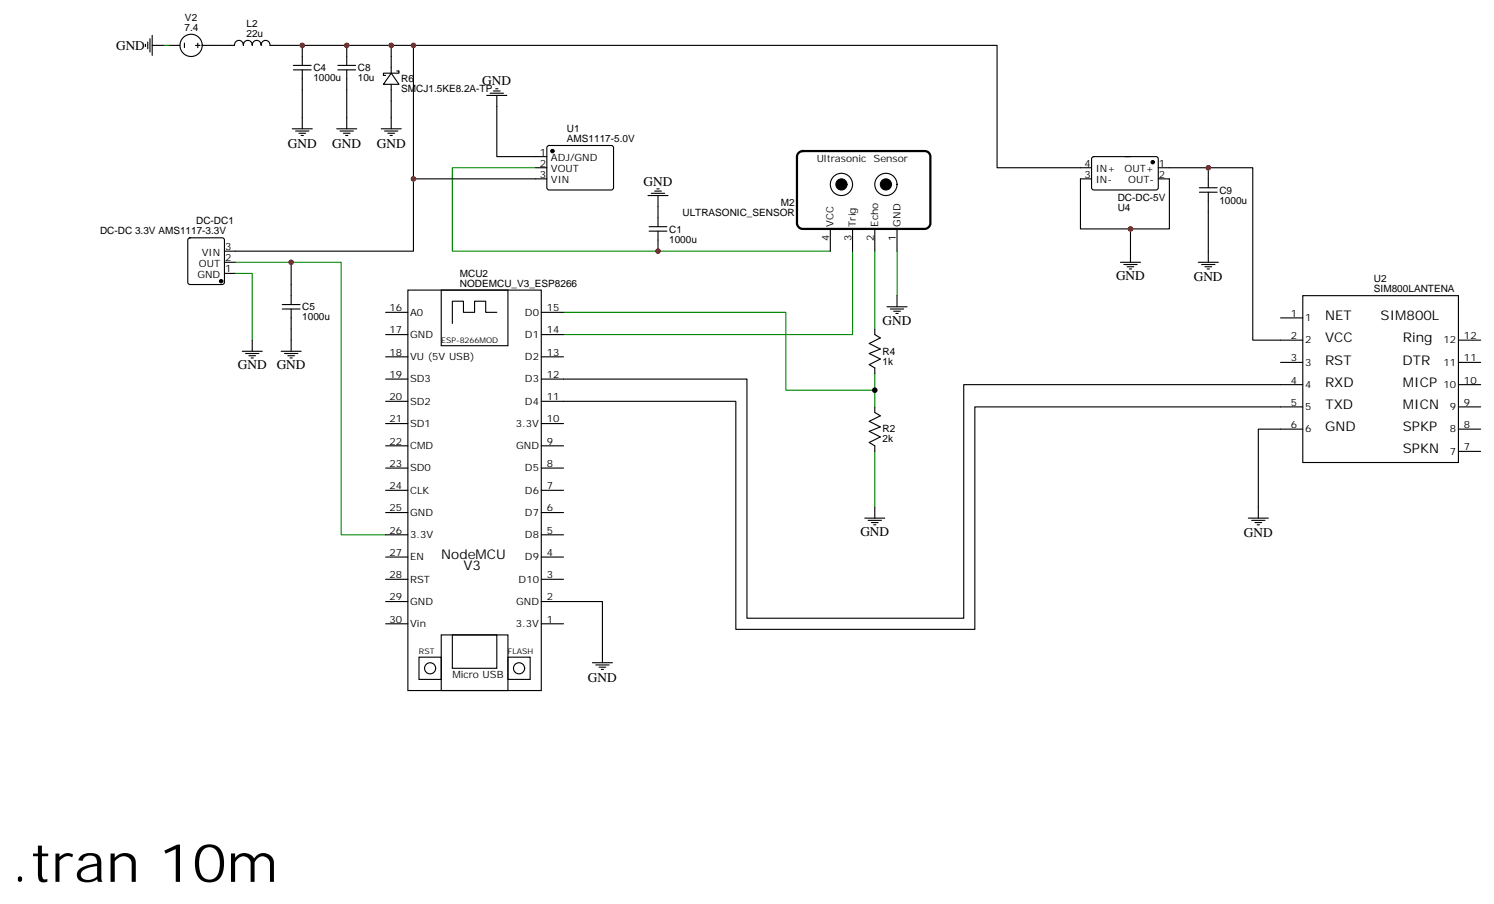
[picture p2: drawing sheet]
<svg xmlns="http://www.w3.org/2000/svg" width="474mm" height="287mm" viewBox="0 0 474 287" stroke-linecap="round" stroke-linejoin="round" font-family="sans-serif">
<g fill="none" stroke="#000" stroke-width=".35">
<path d="M46.2 14v.7M46.9 13.3v2.2M47.6 12.3v4.2M48.3 14.4h3.5M48.3 11.2v6.4M53.6 14.4h3.5M58.5 13.7v1.4M62.1 14.4h1.4M62.8 13.7v1.4M64.2 14.4h10.2a1.42 1.42 0 0 1 1.4-1.6 1.42 1.42 0 0 1 1.4 1.6 1.42 1.42 0 0 1 1.4-1.6 1.42 1.42 0 0 1 1.4 1.6 1.42 1.42 0 0 1 1.5-1.6 1.42 1.42 0 0 1 1.4 1.6 1.42 1.42 0 0 1 1.4-1.6 1.42 1.42 0 0 1 1.4 1.6h24.3M95.9 14.4v6.3M110 14.4h206.4v38.8h30"/>
<path d="M110 14.4v6.3M124.1 14.4v8.8M131.2 14.4v42.3M93.1 22.2h5.6M93.1 20.7h5.6M95.9 22.2v18.7M107.2 22.2h5.7M107.2 20.7h5.7M110 22.2v18.7M124.1 23.2l2.5 3.5h-4.9zM124.1 26.7v14.2M125.9 22.5h.7v.7h-4.9v.7h.7"/>
<path d="M154.5 30.3h6.3M155.5 29.6h4.3M156.6 28.9h2.1M157.3 28.2h.7M157.7 30.3v19.4h15.8M92.7 40.9h6.4M93.8 41.6h4.2M94.9 42.3h2.1M95.6 43h.7M106.9 40.9h6.3M107.9 41.6h4.2M109 42.3h2.1"/>
<path d="M109.7 43h.7M121 40.9h6.3M122 41.6h4.3M123.1 42.3h2.1M123.8 43h.7M170 53.2h3.5M173.5 56.7h-42.3v23h-60M173.8 46.3l.4-.2 20.1 .1 .4 .6-.1 13-.6 .5-20-.1-.5-.7v-12.7zM208.5 59.9h.7M346.4 56.7h-3.5v15.9h15.8v10.6M346.6 49.9l.5-.2h20l.5 .7-.1 9.4-.6 .5-20.1-.1-.4-.7v-9.1zM357 49.7h1.7"/>
<path d="M367.6 56.7h3.5v15.9h-12.4M367.6 53.2h29.9v54.7h15.9M380.6 59.5h5.7M383.4 53.2v6.3M59.8 75.6l.5-.2h10.2l.5 .2 .2 .5v13.4l-.2 .5-.5 .2h-10.2l-.5-.2-.2-.5v-13.4zM205.6 62h6.4M206 73.3h5.6M206 71.9h5.6M206.7 61.3h4.2M207.8 60.6h2.1M208.8 62v9.9M208.8 73.3v6.4"/>
<path d="M263.5 72.6v7.1M270.5 72.6v7.1M277.6 72.6v7.1M284.7 72.6v7.1M380.6 61h5.7M383.4 61v22.2M71.2 86.7h3.6M71.2 83.2h3.6M89.6 98h5.6M89.6 96.6h5.6M92.4 83.2v13.4M92.4 98v13.4"/>
<path d="M122.4 99.1h7M129.4 92h42.4v127h-42.4zM140 92h21.2v17.6h-21.2zM157.7 99.1h-3.6v-3.6h-3.5v3.6h-3.5v-3.6h-3.6v7.1M171.8 99.1h7M281.5 97.3h6.3M282.5 98h4.3M283.6 98.7h2.1M284.3 99.4h.7M284.7 93.8v3.5M355.6 83.2h6.3M356.6 83.9h4.3"/>
<path d="M357.7 84.6h2.1M358.4 85.3h.7M380.3 83.2h6.3M381.3 83.9h4.3M382.4 84.6h2.1M383.1 85.3h.7M413.4 93.8h49.4v52.9h-49.4zM76.9 111.4h6.3M77.9 112.1h4.3M79 112.8h2.1M79.7 113.5h.7M80 107.9v3.5"/>
<path d="M89.2 111.4h6.4M90.3 112.1h4.2M91.3 112.8h2.2M92 113.5h.7M122.4 113.2h7M122.4 106.1h7M171.8 113.2h7M171.8 106.1h7M277.6 104.4v1.7l1.8 1.1-3.6 1.7 3.6 1.8-3.6 1.4 3.6 1.8-3.6 1.7 1.8 1.1v1.8M406.4 100.8h7M406.4 114.9h7M462.8 107.9h7.1"/>
<path d="M462.8 114.9h7.1M122.4 134.3h7M122.4 127.3h7M122.4 120.2h7M171.8 120.2h65.2v75.9h68.8v-74.1h107.6M171.8 127.3h61.7v72.3h75.9v-70.6h104M171.8 134.3h7M277.6 129v1.8l1.8 1.1-3.6 1.7 3.6 1.8-3.6 1.4 3.6 1.8-3.6 1.7 1.8 1.1v1.8M413.4 136.1h-14.1v28.2M462.8 122h7.1M462.8 129h7.1M462.8 136.1h7.1"/>
<path d="M122.4 155.5h7M122.4 148.4h7M122.4 141.4h7M171.8 155.5h7M171.8 148.4h7M171.8 141.4h7M462.8 143.2h7.1M122.4 176.7h7M122.4 169.6h7M122.4 162.6h7M171.8 176.7h7M171.8 169.6h7"/>
<path d="M171.8 162.6h7M274.4 164.3h6.4M275.5 165h4.2M276.5 165.7h2.2M277.2 166.4h.8M277.6 160.8v3.5M396.1 164.3h6.4M397.2 165h4.2M398.3 165.7h2.1M399 166.4h.7M122.4 197.8h7M122.4 190.8h7"/>
<path d="M122.4 183.7h7M171.8 190.8h19.4v19.4M171.8 197.8h7M171.8 183.7h7M133 208.4h7v7.1h-7zM140 201.4h21.2v17.6h-21.2zM143.5 201.4h14.2v10.5h-14.2zM161.2 208.4h7v7.1h-7zM188 210.2h6.3M189.1 210.9h4.2M190.1 211.6h2.1M190.8 212.3h.7"/>
<circle cx="60.6" cy="14.4" r="3.5"/>
<circle cx="267" cy="58.5" r="3.5"/>
<circle cx="281.1" cy="58.5" r="3.5"/>
<circle cx="136.5" cy="211.9" r="1.76"/>
<circle cx="164.7" cy="211.9" r="1.76"/>
</g>
<path d="M51.8 14.4h1.8M170 53.2h-26.5v26.5h120M270.5 79.7v26.4h-91.7M277.6 79.7v24.7M284.7 79.7v14.1M74.8 83.2h33.5v86.4h14.1M74.8 86.7h5.2v21.2M178.8 99.1h70.6v24.7h28.2M277.6 118.5v10.5M277.6 143.2v17.6" fill="none" stroke="#008700" stroke-width=".35"/>
<g fill="#000" stroke="#000" stroke-width=".35">
<circle cx="175.3" cy="47.9" r=".53"/>
<circle cx="267" cy="58.5" r="1.76"/>
<circle cx="281.1" cy="58.5" r="1.76"/>
<circle cx="365.8" cy="51.4" r=".53"/>
<circle cx="70.2" cy="89.2" r=".53"/>
</g>
<path d="M253.5 48.4l1.2-.5h38.8l.9 .2 .6 .7 .2 .9v21.1l-.2 .9-.7 .7-.8 .2h-38.8l-.9-.3-.7-.7-.2-.8v-21.1z" fill="none" stroke="#000" stroke-width=".71"/>
<circle cx="277.6" cy="123.8" r=".88" fill="#000"/>
<g fill="#c00">
<circle cx="92.4" cy="83.2" r=".88"/>
<circle cx="208.8" cy="79.7" r=".88"/>
<circle cx="358.7" cy="72.6" r=".88"/>
<circle cx="383.4" cy="53.2" r=".88"/>
<circle cx="95.9" cy="14.4" r=".88"/>
<circle cx="110" cy="14.4" r=".88"/>
<circle cx="131.2" cy="56.7" r=".88"/>
<circle cx="131.2" cy="14.4" r=".88"/>
<circle cx="124.1" cy="14.4" r=".88"/>
</g>
<text font-size="16.9" x="3.5" y="279.7">.tran 10m</text>
<g font-size="4.2">
<text x="36.8" y="15.8">GND</text>
<text x="153" y="26.9">GND</text>
<text x="91.3" y="46.9">GND</text>
<text x="105.4" y="46.9">GND</text>
<text x="119.6" y="46.9">GND</text>
<text x="204.2" y="58.9">GND</text>
<text x="354.2" y="88.8">GND</text>
<text x="378.8" y="89.2">GND</text>
<text x="420.5" y="101.5">NET</text>
<text x="438.1" y="101.5">SIM800L</text>
<text x="280.1" y="102.9">GND</text>
<text x="420.5" y="108.5">VCC</text>
<text x="445.2" y="108.5">Ring</text>
<text x="75.5" y="117.1">GND</text>
<text x="87.8" y="117.1">GND</text>
<text x="420.5" y="115.6">RST</text>
<text x="445.1" y="115.6">DTR</text>
<text x="420.5" y="122.7">RXD</text>
<text x="445.2" y="122.7">MICP</text>
<text x="420.6" y="129.7">TXD</text>
<text x="445.2" y="129.7">MICN</text>
<text x="420.5" y="136.8">GND</text>
<text x="445.2" y="136.8">SPKP</text>
<text x="445.2" y="143.8">SPKN</text>
<text x="273" y="170">GND</text>
<text x="394.7" y="170.4">GND</text>
<text x="140" y="177.4">NodeMCU</text>
<text x="147.1" y="180.9">V3</text>
<text x="186.5" y="216.3">GND</text>
</g>
<g font-size="3.2">
<text x="58.5" y="9.8">7.4</text>
<text x="58.7" y="6.7">V2</text>
<text x="78.2" y="11.7">22u</text>
<text x="78.2" y="8.6">L2</text>
<text x="99.4" y="22.6">C4</text>
<text x="113.6" y="22.6">C8</text>
<text x="99.4" y="25.8">1000u</text>
<text x="113.6" y="25.8">10u</text>
<text x="127.3" y="29.2">SMCJ1.5KE8.2A-TP</text>
<text x="127.3" y="26">R6</text>
<text x="179.9" y="41.9">U1</text>
<text x="179.9" y="45.1">AMS1117-5.0V</text>
<text x="171.3" y="52.8">2</text>
<text x="171.3" y="49.3">1</text>
<text x="174.8" y="51.1">ADJ/GND</text>
<text x="259.2" y="51.4">Ultrasonic Sensor</text>
<text x="344.2" y="52.8">4</text>
<text x="367.7" y="52.8">1</text>
<text x="171.3" y="56.4">3</text>
<text x="174.8" y="58.1">VIN</text>
<text x="174.8" y="54.6">VOUT</text>
<text x="344.2" y="56.4">3</text>
<text x="347.7" y="58.1">IN-</text>
<text x="347.7" y="54.6">IN+</text>
<text x="356.9" y="54.6">OUT+</text>
<text x="358" y="58.1">OUT-</text>
<text x="367.7" y="56.4">2</text>
<text x="247.8" y="65.2">M2</text>
<text x="354.7" y="63.8">DC-DC-5V</text>
<text x="387" y="64.6">1000u</text>
<text x="387" y="61.4">C9</text>
<text x="62.3" y="71.2">DC-DC1</text>
<text x="216.6" y="68.4">ULTRASONIC_SENSOR</text>
<text x="264.5" y="71.9" transform="rotate(-90 264.5 71.9)">VCC</text>
<text x="271.6" y="71.9" transform="rotate(-90 271.6 71.9)">Trig</text>
<text x="278.7" y="71.9" transform="rotate(-90 278.7 71.9)">Echo</text>
<text x="285.7" y="71.9" transform="rotate(-90 285.7 71.9)">GND</text>
<text x="354.7" y="66.9">U4</text>
<text x="31.7" y="74.4">DC-DC 3.3V AMS1117-3.3V</text>
<text x="212.3" y="76.9">1000u</text>
<text x="212.3" y="73.8">C1</text>
<text x="263.1" y="76.4" transform="rotate(-90 263.1 76.4)">4</text>
<text x="270.2" y="76.4" transform="rotate(-90 270.2 76.4)">3</text>
<text x="277.2" y="76.4" transform="rotate(-90 277.2 76.4)">2</text>
<text x="284.3" y="76.4" transform="rotate(-90 284.3 76.4)">1</text>
<text x="64" y="81.1">VIN</text>
<text x="71.4" y="82.8">2</text>
<text x="71.4" y="79.3">3</text>
<text x="62.6" y="88.1">GND</text>
<text x="63.1" y="84.6">OUT</text>
<text x="71.4" y="86.4">1</text>
<text x="145.9" y="87.8">MCU2</text>
<text x="436" y="89.5">U2</text>
<text x="145.9" y="90.9">NODEMCU_V3_ESP8266</text>
<text x="436" y="92.7">SIM800LANTENA</text>
<text x="95.9" y="101.6">1000u</text>
<text x="95.9" y="98.5">C5</text>
<text x="123.6" y="98.7">16</text>
<text x="130.1" y="100.1">A0</text>
<text x="166.6" y="100.1">D0</text>
<text x="173.5" y="98.7">15</text>
<text x="409.6" y="100.5">1</text>
<text x="414.1" y="101.9">1</text>
<text x="123.6" y="105.8">17</text>
<text x="130.1" y="107.2">GND</text>
<text x="166.6" y="107.2">D1</text>
<text x="173.5" y="105.8">14</text>
<text x="409.6" y="107.5">2</text>
<text x="464.6" y="107.5">12</text>
<text x="123.6" y="112.8">18</text>
<text x="173.5" y="112.8">13</text>
<text x="280.1" y="112.5">R4</text>
<text x="414.1" y="108.9">2</text>
<text x="458.1" y="108.9">12</text>
<text x="123.6" y="119.9">19</text>
<text x="130.1" y="114.2">VU (5V USB)</text>
<text x="166.6" y="114.2">D2</text>
<text x="173.5" y="119.9">12</text>
<text x="280.1" y="115.6">1k</text>
<text x="409.6" y="114.6">3</text>
<text x="414.1" y="116">3</text>
<text x="458.1" y="116">11</text>
<text x="464.6" y="114.6">11</text>
<text x="130.1" y="121.3">SD3</text>
<text x="166.6" y="121.3">D3</text>
<text x="409.6" y="121.6">4</text>
<text x="414.1" y="123">4</text>
<text x="458.1" y="123">10</text>
<text x="464.6" y="121.6">10</text>
<text x="123.6" y="126.9">20</text>
<text x="130.1" y="128.3">SD2</text>
<text x="166.6" y="128.3">D4</text>
<text x="173.5" y="126.9">11</text>
<text x="409.6" y="128.7">5</text>
<text x="414.1" y="130.1">5</text>
<text x="460.1" y="130.1">9</text>
<text x="464.6" y="128.7">9</text>
<text x="123.6" y="134">21</text>
<text x="130.1" y="135.4">SD1</text>
<text x="163.7" y="135.4">3.3V</text>
<text x="173.5" y="134">10</text>
<text x="280.1" y="137.2">R2</text>
<text x="409.6" y="135.7">6</text>
<text x="414.1" y="137.2">6</text>
<text x="460.1" y="137.2">8</text>
<text x="464.6" y="135.7">8</text>
<text x="123.6" y="141">22</text>
<text x="130.1" y="142.5">CMD</text>
<text x="163.8" y="142.5">GND</text>
<text x="173.5" y="141">9</text>
<text x="280.1" y="140.3">2k</text>
<text x="464.6" y="142.8">7</text>
<text x="123.6" y="148.1">23</text>
<text x="130.1" y="149.5">SD0</text>
<text x="166.6" y="149.5">D5</text>
<text x="173.5" y="148.1">8</text>
<text x="460.1" y="144.2">7</text>
<text x="123.6" y="155.2">24</text>
<text x="173.5" y="155.2">7</text>
<text x="130.1" y="156.6">CLK</text>
<text x="166.6" y="156.6">D6</text>
<text x="123.6" y="162.2">25</text>
<text x="130.1" y="163.6">GND</text>
<text x="166.6" y="163.6">D7</text>
<text x="173.5" y="162.2">6</text>
<text x="123.6" y="169.3">26</text>
<text x="130.1" y="170.7">3.3V</text>
<text x="166.6" y="170.7">D8</text>
<text x="173.5" y="169.3">5</text>
<text x="123.6" y="176.3">27</text>
<text x="130.1" y="177.7">EN</text>
<text x="166.6" y="177.7">D9</text>
<text x="173.5" y="176.3">4</text>
<text x="123.6" y="183.4">28</text>
<text x="130.1" y="184.8">RST</text>
<text x="164.6" y="184.8">D10</text>
<text x="173.5" y="183.4">3</text>
<text x="123.6" y="190.4">29</text>
<text x="130.1" y="191.8">GND</text>
<text x="163.8" y="191.8">GND</text>
<text x="173.5" y="190.4">2</text>
<text x="123.6" y="197.5">30</text>
<text x="173.5" y="197.5">1</text>
<text x="130.1" y="198.9">Vin</text>
<text x="163.7" y="198.9">3.3V</text>
<text x="143.5" y="215">Micro USB</text>
</g>
<g font-size="2.5">
<text x="140" y="108.7">ESP-8266MOD</text>
<text x="133" y="207.5">RST</text>
<text x="161.2" y="207.5">FLASH</text>
</g>
</svg>
